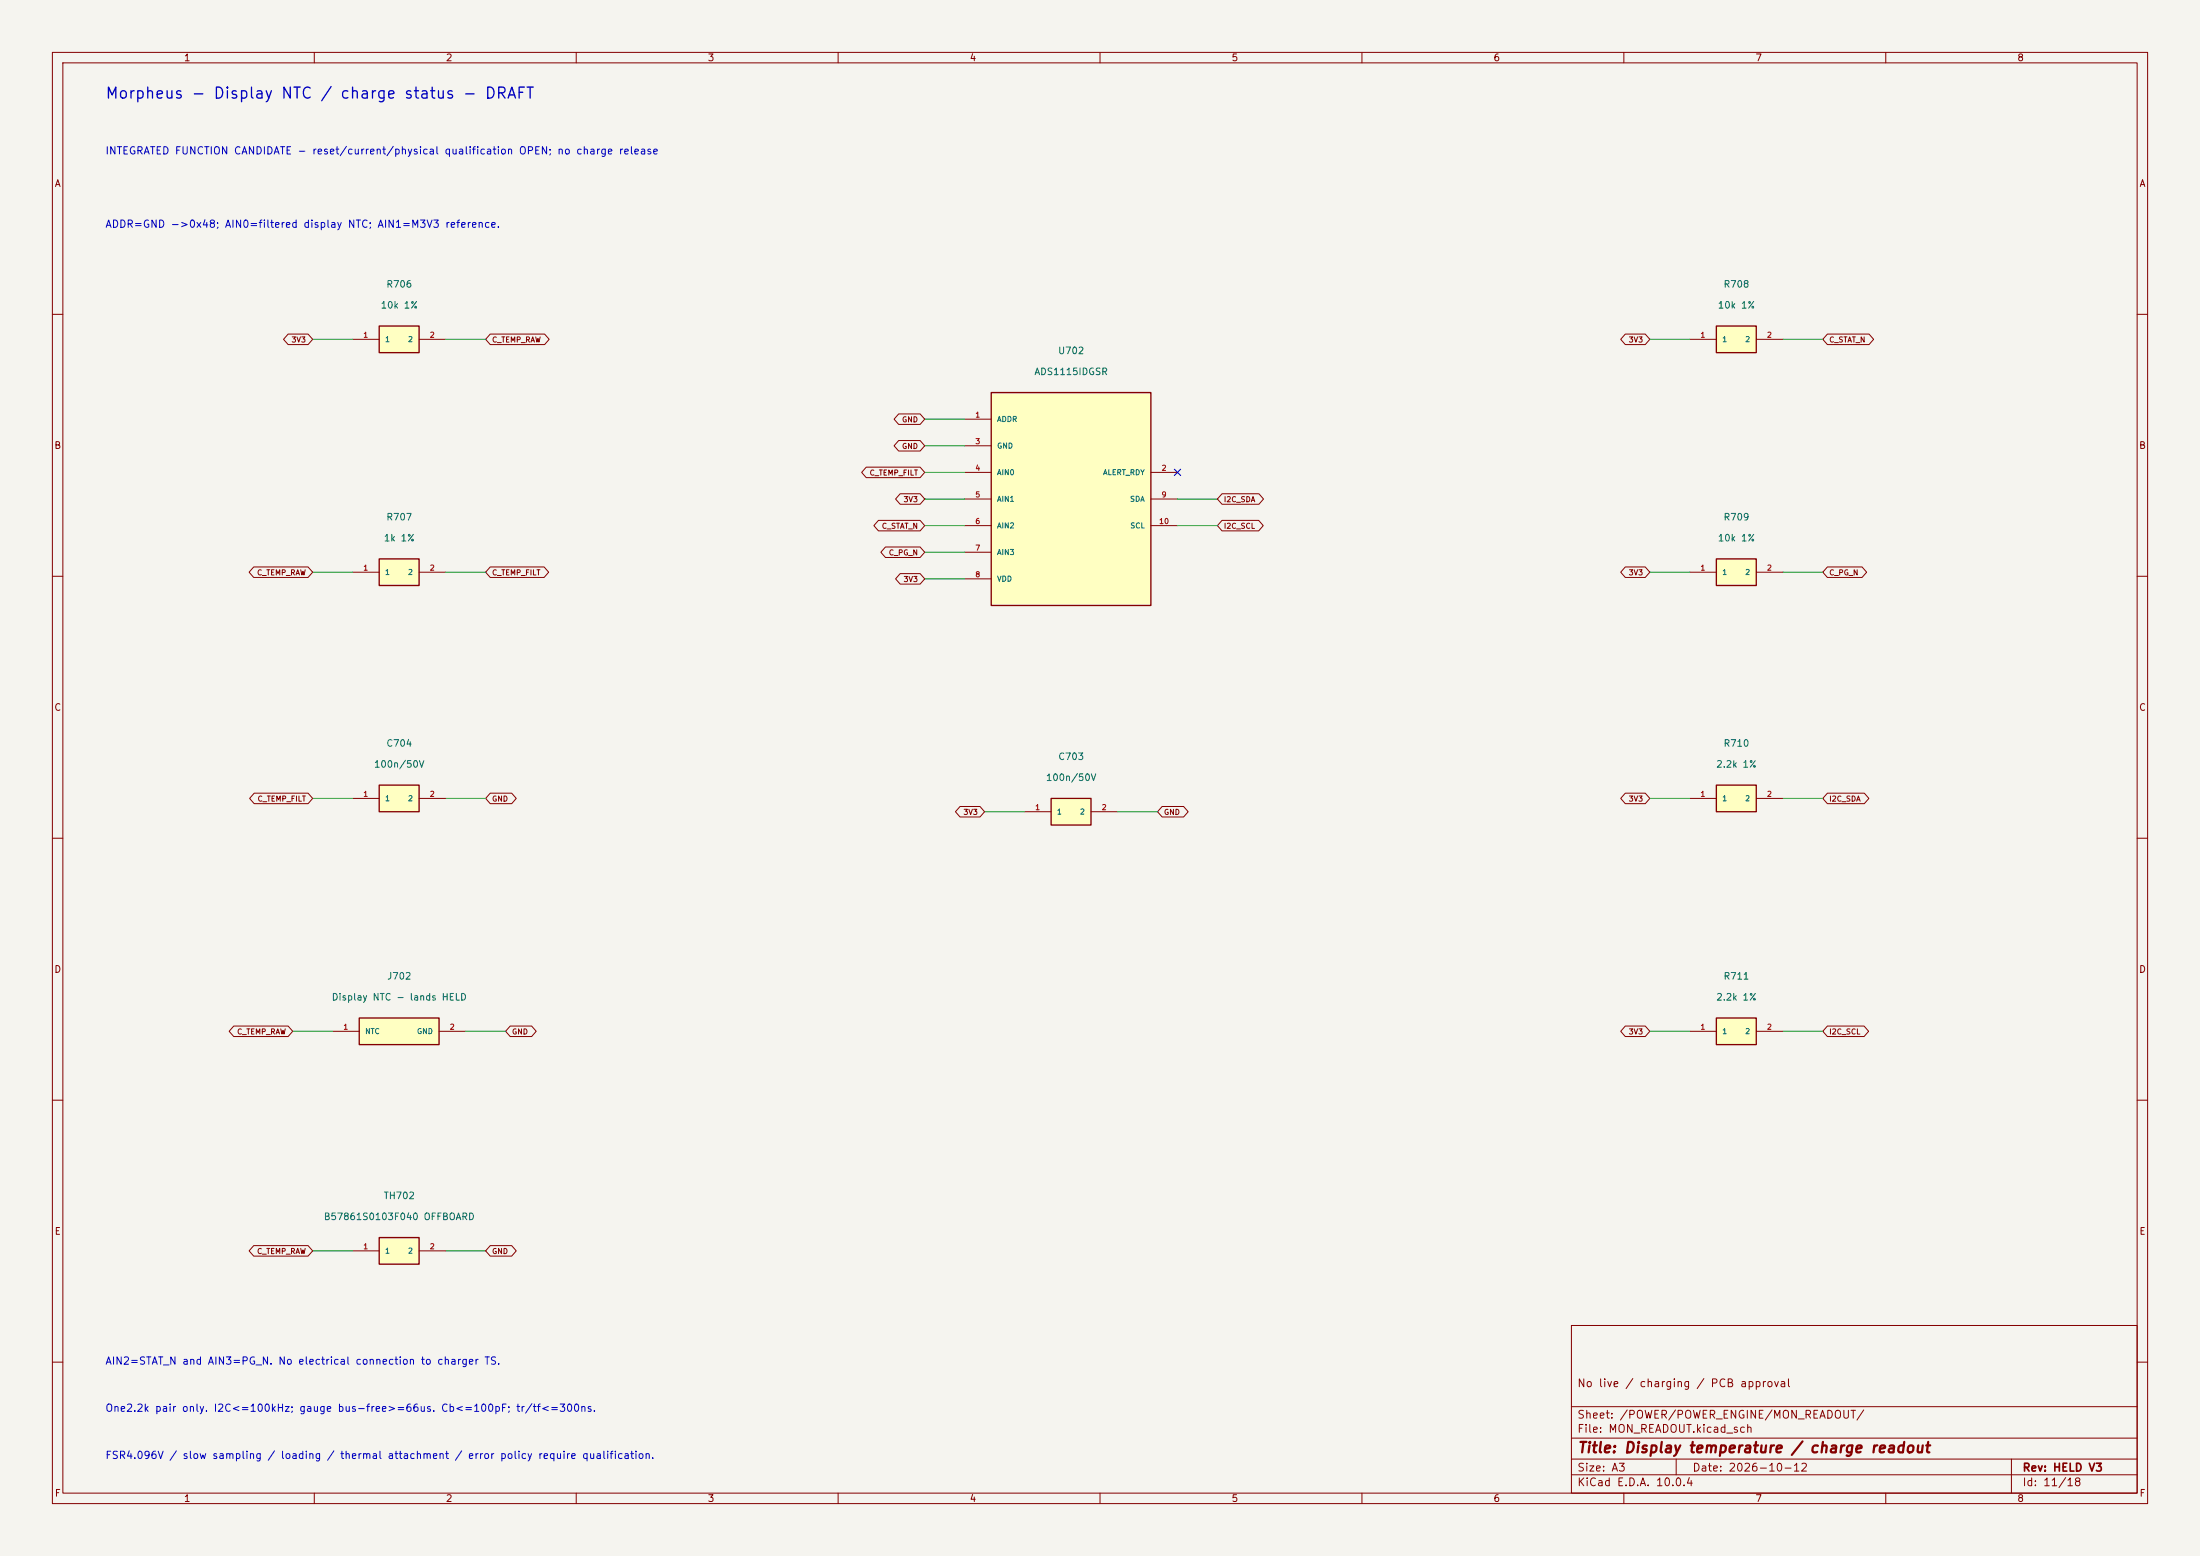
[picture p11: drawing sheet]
<svg xmlns="http://www.w3.org/2000/svg" width="420mm" height="297mm" viewBox="0 0 420 297" stroke-linecap="round" stroke-linejoin="round" font-family="sans-serif">
<path d="M0 0h420v297h-420z" fill="#f5f4ef" stroke="#f5f4ef" stroke-width=".19"/>
<g fill="none" stroke="#840000" stroke-width=".19">
<path d="M10 10h400v277h-400zM12 12h396v273h-396zM60 10v2M110 10v2M160 10v2M210 10v2M260 10v2M310 10v2M360 10v2M10 60h2M408 60h2M10 110h2"/>
<path d="M408 110h2M10 160h2M408 160h2M10 210h2M408 210h2M300 253h108v32h-108zM10 260h2M300 278.5h108M300 274.5h108M300 268.5h108M320 278.5v3M384 278.5v6.5"/>
<path d="M408 260h2M60 285v2M110 285v2M160 285v2M210 285v2M260 285v2M300 281.5h108M310 285v2M360 285v2"/>
</g>
<path d="M189.2 74.9h30.5v40.7h-30.5z" fill="#ffffc2"/>
<path d="M189.2 74.9h30.5v40.7h-30.5z" fill="none" stroke="#840000" stroke-width=".25"/>
<path d="M184.1 80h5.1M184.1 90.2h5.1M184.1 85.1h5.1M184.1 95.3h5.1M219.7 90.2h5.1M219.7 95.3h5.1M184.1 100.3h5.1M184.1 105.4h5.1M184.1 110.5h5.1M219.7 100.3h5.1" fill="none" stroke="#840000" stroke-width=".19"/>
<path d="M327.7 62.2h7.6v5.1h-7.6z" fill="#ffffc2"/>
<path d="M327.7 62.2h7.6v5.1h-7.6z" fill="none" stroke="#840000" stroke-width=".25"/>
<path d="M322.6 64.8h5.1M335.3 64.8h5.1" fill="none" stroke="#840000" stroke-width=".19"/>
<path d="M72.4 149.9h7.6v5h-7.6z" fill="#ffffc2"/>
<path d="M72.4 149.9h7.6v5h-7.6z" fill="none" stroke="#840000" stroke-width=".25"/>
<path d="M67.3 152.4h5.1M80 152.4h5.1" fill="none" stroke="#840000" stroke-width=".19"/>
<path d="M200.7 152.4h7.6v5.1h-7.6z" fill="#ffffc2"/>
<path d="M200.7 152.4h7.6v5.1h-7.6z" fill="none" stroke="#840000" stroke-width=".25"/>
<path d="M195.6 154.9h5.1M208.3 154.9h5.1" fill="none" stroke="#840000" stroke-width=".19"/>
<path d="M327.7 194.3h7.6v5.1h-7.6z" fill="#ffffc2"/>
<path d="M327.7 194.3h7.6v5.1h-7.6z" fill="none" stroke="#840000" stroke-width=".25"/>
<path d="M322.6 196.9h5.1M335.3 196.9h5.1" fill="none" stroke="#840000" stroke-width=".19"/>
<path d="M72.4 236.2h7.6v5.1h-7.6z" fill="#ffffc2"/>
<path d="M72.4 236.2h7.6v5.1h-7.6z" fill="none" stroke="#840000" stroke-width=".25"/>
<path d="M67.3 238.8h5.1M80 238.8h5.1" fill="none" stroke="#840000" stroke-width=".19"/>
<path d="M327.7 149.9h7.6v5h-7.6z" fill="#ffffc2"/>
<path d="M327.7 149.9h7.6v5h-7.6z" fill="none" stroke="#840000" stroke-width=".25"/>
<path d="M322.6 152.4h5.1M335.3 152.4h5.1" fill="none" stroke="#840000" stroke-width=".19"/>
<path d="M68.6 194.3h15.2v5.1h-15.2z" fill="#ffffc2"/>
<path d="M68.6 194.3h15.2v5.1h-15.2z" fill="none" stroke="#840000" stroke-width=".25"/>
<path d="M63.5 196.9h5.1M83.8 196.9h5.1" fill="none" stroke="#840000" stroke-width=".19"/>
<path d="M72.4 106.7h7.6v5.1h-7.6z" fill="#ffffc2"/>
<path d="M72.4 106.7h7.6v5.1h-7.6z" fill="none" stroke="#840000" stroke-width=".25"/>
<path d="M67.3 109.2h5.1M80 109.2h5.1" fill="none" stroke="#840000" stroke-width=".19"/>
<path d="M72.4 62.2h7.6v5.1h-7.6z" fill="#ffffc2"/>
<path d="M72.4 62.2h7.6v5.1h-7.6z" fill="none" stroke="#840000" stroke-width=".25"/>
<path d="M67.3 64.8h5.1M80 64.8h5.1" fill="none" stroke="#840000" stroke-width=".19"/>
<path d="M327.7 106.7h7.6v5.1h-7.6z" fill="#ffffc2"/>
<path d="M327.7 106.7h7.6v5.1h-7.6z" fill="none" stroke="#840000" stroke-width=".25"/>
<g fill="none" stroke="#840000" stroke-width=".19">
<path d="M55 63.8h3.8l.9 1-.9 1h-3.8l-.9-1zM93.6 63.8h10.4l.8 1-.8 1h-10.4l-.9-1zM171.6 79h4.1l.8 1-.8 1h-4.1l-.9-1zM310.3 63.8h3.8l.9 1-.9 1h-3.8l-.9-1zM348.9 63.8h7.9l.9 1-.9 1h-7.9l-.9-1zM165.4 89.2h10.3l.8 1-.8 1h-10.3l-.9-1zM167.7 99.3h8l.8 1-.8 1h-8l-.9-1zM171.6 84.1h4.1l.8 1-.8 1h-4.1l-.9-1zM171.8 94.2h3.9l.8 1.1-.8 1h-3.9l-.8-1zM233.3 94.2h7l.9 1.1-.9 1h-7l-.9-1zM233.3 99.3h7l.9 1-.9 1h-7l-.9-1zM48.4 108.2h10.4l.9 1-.9 1h-10.4l-.8-1z"/>
<path d="M93.6 108.2h10.3l.8 1-.8 1h-10.3l-.9-1zM169 104.4h6.7l.8 1-.8 1h-6.7l-.8-1zM171.8 109.5h3.9l.8 1-.8 1h-3.9l-.8-1zM310.3 108.2h3.8l.9 1-.9 1h-3.8l-.9-1zM322.6 109.2h5.1M335.3 109.2h5.1M348.9 108.2h6.6l.9 1-.9 1h-6.6l-.9-1zM48.5 151.4h10.3l.9 1-.9 1h-10.3l-.8-1zM93.6 151.4h4.1l.9 1-.9 1h-4.1l-.9-1zM183.3 153.9h3.8l.9 1-.9 1h-3.8l-.9-1zM221.9 153.9h4.1l.8 1-.8 1h-4.1l-.9-1zM310.3 151.4h3.8l.9 1-.9 1h-3.8l-.9-1z"/>
<path d="M348.9 151.4h7l.9 1-.9 1h-7l-.9-1zM44.6 195.8h10.4l.9 1.1-.9 1h-10.4l-.9-1zM97.4 195.8h4.1l.9 1.1-.9 1h-4.1l-.9-1zM310.3 195.8h3.8l.9 1.1-.9 1h-3.8l-.9-1zM348.9 195.8h7l.8 1.1-.8 1h-7l-.9-1zM48.4 237.8h10.4l.9 1-.9 1h-10.4l-.8-1zM93.6 237.8h4.1l.9 1-.9 1h-4.1l-.9-1z"/>
</g>
<g fill="none" stroke="#009600" stroke-width=".19">
<path d="M59.7 64.8h7.6M85.1 64.8h7.6M315 64.8h7.6M340.4 64.8h7.6M176.5 90.2h7.6M176.5 95.3h7.6M176.5 80h7.6M176.5 85.1h7.6M224.8 95.3h7.6M59.7 109.2h7.6M85.1 109.2h7.6M176.5 100.3h7.6"/>
<path d="M176.5 110.5h7.6M176.5 105.4h7.6M224.8 100.3h7.6M315 109.2h7.6M340.4 109.2h7.6M59.7 152.4h7.6M85.1 152.4h7.6M188 154.9h7.6M213.4 154.9h7.6M315 152.4h7.6M340.4 152.4h7.6M55.9 196.9h7.6"/>
<path d="M88.9 196.9h7.6M315 196.9h7.6M340.4 196.9h7.6M59.7 238.8h7.6M85.1 238.8h7.6"/>
</g>
<path d="M224.2 89.6l1.2 1.2M225.4 89.6l-1.2 1.2" fill="none" stroke="#000084" stroke-width=".19"/>
<text font-size="2.1" fill="#0000c2" x="20" y="19.4">Morpheus - Display NTC / charge status - DRAFT</text>
<text font-size="2" fill="#840000" x="301" y="277.8">Title: Display temperature / charge readout</text>
<g font-size="1.5" fill="#840000">
<text x="301" y="265.1">No live / charging / PCB approval</text>
<text x="301" y="273.8">File: MON_READOUT.kicad_sch</text>
<text x="301" y="271.1">Sheet: /POWER/POWER_ENGINE/MON_READOUT/</text>
<text x="301" y="281.2">Size: A3</text>
<text x="323" y="281.2">Date: 2026-10-12</text>
<text x="386" y="281.2">Rev: HELD V3</text>
<text x="301" y="284">KiCad E.D.A. 10.0.4</text>
<text x="386" y="284">Id: 11/18</text>
</g>
<g font-size="1.4" fill="#0000c2">
<text x="20" y="29.8">INTEGRATED FUNCTION CANDIDATE - reset/current/physical qualification OPEN; no charge release</text>
<text x="20" y="43.8">ADDR=GND -&gt;0x48; AIN0=filtered display NTC; AIN1=M3V3 reference.</text>
<text x="20" y="260.8">AIN2=STAT_N and AIN3=PG_N. No electrical connection to charger TS.</text>
<text x="20" y="269.8">One2.2k pair only. I2C&lt;=100kHz; gauge bus-free&gt;=66us. Cb&lt;=100pF; tr/tf&lt;=300ns.</text>
<text x="20" y="278.8">FSR4.096V / slow sampling / loading / thermal attachment / error policy require qualification.</text>
</g>
<g font-size="1.3" fill="#840000">
<text x="35" y="12">1</text>
<text x="85" y="12">2</text>
<text x="135" y="12">3</text>
<text x="185" y="12">4</text>
<text x="235" y="12">5</text>
<text x="285" y="12">6</text>
<text x="335" y="12">7</text>
<text x="385" y="12">8</text>
<text x="10.3" y="36">A</text>
<text x="408.3" y="36">A</text>
<text x="10.3" y="86">B</text>
<text x="408.2" y="86">B</text>
<text x="10.3" y="136">C</text>
<text x="408.2" y="136">C</text>
<text x="10.3" y="186">D</text>
<text x="408.2" y="186">D</text>
<text x="10.3" y="236">E</text>
<text x="408.3" y="236">E</text>
<text x="10.3" y="286">F</text>
<text x="35" y="287">1</text>
<text x="85" y="287">2</text>
<text x="135" y="287">3</text>
<text x="185" y="287">4</text>
<text x="235" y="287">5</text>
<text x="285" y="287">6</text>
<text x="335" y="287">7</text>
<text x="385" y="287">8</text>
<text x="408.3" y="286">F</text>
</g>
<g font-size="1.3" fill="#006464">
<text x="72.6" y="59.2">10k 1%</text>
<text x="73.6" y="55.2">R706</text>
<text x="327.8" y="59.2">10k 1%</text>
<text x="328.9" y="55.2">R708</text>
<text x="197.4" y="71.9">ADS1115IDGSR</text>
<text x="201.9" y="67.9">U702</text>
<text x="73.6" y="99.7">R707</text>
<text x="328.9" y="99.7">R709</text>
<text x="73.2" y="103.7">1k 1%</text>
<text x="327.8" y="103.7">10k 1%</text>
<text x="73.6" y="142.8">C704</text>
<text x="328.9" y="142.8">R710</text>
<text x="71.3" y="146.8">100n/50V</text>
<text x="199.6" y="149.4">100n/50V</text>
<text x="201.9" y="145.4">C703</text>
<text x="327.5" y="146.8">2.2k 1%</text>
<text x="63.2" y="191.3">Display NTC - lands HELD</text>
<text x="73.8" y="187.3">J702</text>
<text x="327.5" y="191.3">2.2k 1%</text>
<text x="328.9" y="187.3">R711</text>
<text x="61.7" y="233.2">B57861S0103F040 OFFBOARD</text>
<text x="73.1" y="229.2">TH702</text>
</g>
<g font-size="1" fill="#840000">
<text x="55.5" y="65.6">3V3</text>
<text x="93.8" y="65.6">C_TEMP_RAW</text>
<text x="310.8" y="65.6">3V3</text>
<text x="349.1" y="65.6">C_STAT_N</text>
<text x="172.1" y="80.8">GND</text>
<text x="172.1" y="85.9">GND</text>
<text x="165.9" y="91">C_TEMP_FILT</text>
<text x="168.2" y="101.2">C_STAT_N</text>
<text x="172.4" y="96.1">3V3</text>
<text x="233.5" y="96.1">I2C_SDA</text>
<text x="233.5" y="101.2">I2C_SCL</text>
<text x="169.6" y="106.2">C_PG_N</text>
<text x="49" y="110.1">C_TEMP_RAW</text>
<text x="93.8" y="110.1">C_TEMP_FILT</text>
<text x="172.4" y="111.3">3V3</text>
<text x="310.8" y="110.1">3V3</text>
<text x="349.1" y="110.1">C_PG_N</text>
<text x="49.1" y="153.2">C_TEMP_FILT</text>
<text x="93.8" y="153.2">GND</text>
<text x="183.8" y="155.8">3V3</text>
<text x="222.1" y="155.8">GND</text>
<text x="310.8" y="153.2">3V3</text>
<text x="349.1" y="153.2">I2C_SDA</text>
<text x="45.2" y="197.7">C_TEMP_RAW</text>
<text x="97.6" y="197.7">GND</text>
<text x="310.8" y="197.7">3V3</text>
<text x="349.1" y="197.7">I2C_SCL</text>
<text x="49" y="239.6">C_TEMP_RAW</text>
<text x="93.8" y="239.6">GND</text>
</g>
<g font-size="1" fill="#a90000">
<text x="69.2" y="64.7">1</text>
<text x="81.9" y="64.7">2</text>
<text x="324.5" y="64.7">1</text>
<text x="337.2" y="64.7">2</text>
<text x="186.1" y="79.9">1</text>
<text x="186.1" y="85">3</text>
<text x="186.1" y="90.1">4</text>
<text x="186.1" y="95.2">5</text>
<text x="221.6" y="90.1">2</text>
<text x="221.6" y="95.2">9</text>
<text x="186.1" y="100.3">6</text>
<text x="221.2" y="100.3">10</text>
<text x="186.1" y="105.3">7</text>
<text x="69.2" y="109.1">1</text>
<text x="81.9" y="109.1">2</text>
<text x="186.1" y="110.4">8</text>
<text x="324.5" y="109.1">1</text>
<text x="337.2" y="109.1">2</text>
<text x="69.2" y="152.3">1</text>
<text x="81.9" y="152.3">2</text>
<text x="197.5" y="154.9">1</text>
<text x="210.2" y="154.9">2</text>
<text x="324.5" y="152.3">1</text>
<text x="337.2" y="152.3">2</text>
<text x="65.4" y="196.8">1</text>
<text x="85.8" y="196.8">2</text>
<text x="324.5" y="196.8">1</text>
<text x="337.2" y="196.8">2</text>
<text x="69.2" y="238.7">1</text>
<text x="81.9" y="238.7">2</text>
</g>
<g font-size="1" fill="#006464">
<text x="73.4" y="65.5">1</text>
<text x="77.8" y="65.5">2</text>
<text x="328.7" y="65.5">1</text>
<text x="333.1" y="65.5">2</text>
<text x="190.2" y="80.8">ADDR</text>
<text x="190.2" y="85.9">GND</text>
<text x="190.2" y="90.9">AIN0</text>
<text x="210.5" y="90.9">ALERT_RDY</text>
<text x="190.2" y="96">AIN1</text>
<text x="190.2" y="101.1">AIN2</text>
<text x="215.6" y="96">SDA</text>
<text x="215.7" y="101.1">SCL</text>
<text x="190.2" y="106.2">AIN3</text>
<text x="73.4" y="110">1</text>
<text x="77.8" y="110">2</text>
<text x="190.2" y="111.3">VDD</text>
<text x="328.7" y="110">1</text>
<text x="333.1" y="110">2</text>
<text x="73.4" y="153.2">1</text>
<text x="77.8" y="153.2">2</text>
<text x="201.7" y="155.7">1</text>
<text x="206.1" y="155.7">2</text>
<text x="328.7" y="153.2">1</text>
<text x="333.1" y="153.2">2</text>
<text x="69.6" y="197.6">NTC</text>
<text x="79.5" y="197.6">GND</text>
<text x="328.7" y="197.6">1</text>
<text x="333.1" y="197.6">2</text>
<text x="73.4" y="239.5">1</text>
<text x="77.8" y="239.5">2</text>
</g>
</svg>
